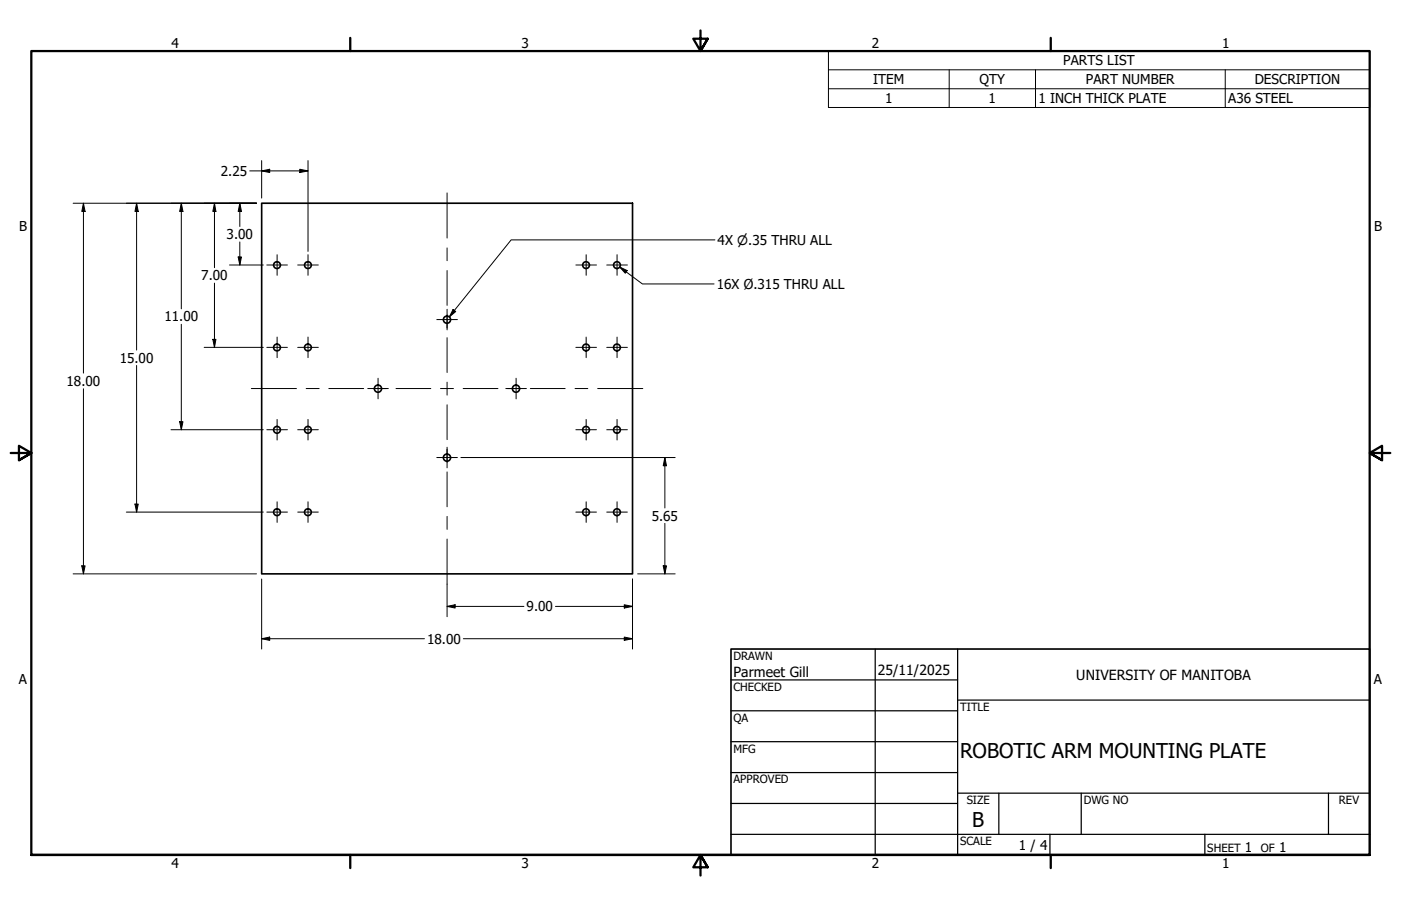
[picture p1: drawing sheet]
<svg xmlns="http://www.w3.org/2000/svg" width="432mm" height="279mm" viewBox="0 0 432 279" stroke-linecap="round" stroke-linejoin="round" font-family="sans-serif">
<!-- layer: Visible (ANSI) -->
<g fill="none" stroke="#000" stroke-width=".51">
<path d="M80.6 62.7h114.3v114.3h-114.3z"/>
<circle cx="85.4" cy="81.8" r="1.05"/>
<circle cx="94.9" cy="81.8" r="1.05"/>
<circle cx="137.8" cy="98.6" r="1.11"/>
<circle cx="180.6" cy="81.8" r="1.05"/>
<circle cx="190.2" cy="81.8" r="1.05"/>
<circle cx="85.4" cy="107.2" r="1.05"/>
<circle cx="94.9" cy="107.2" r="1.05"/>
<circle cx="116.5" cy="119.9" r="1.11"/>
<circle cx="159" cy="119.9" r="1.11"/>
<circle cx="180.6" cy="107.2" r="1.05"/>
<circle cx="190.2" cy="107.2" r="1.05"/>
<circle cx="85.4" cy="132.6" r="1.05"/>
<circle cx="94.9" cy="132.6" r="1.05"/>
<circle cx="180.6" cy="132.6" r="1.05"/>
<circle cx="190.2" cy="132.6" r="1.05"/>
<circle cx="85.4" cy="158" r="1.05"/>
<circle cx="94.9" cy="158" r="1.05"/>
<circle cx="137.8" cy="141.1" r="1.11"/>
<circle cx="180.6" cy="158" r="1.05"/>
<circle cx="190.2" cy="158" r="1.05"/>
</g>
<!-- layer: Symbol (ANSI) -->
<path d="M255.3 21.5v-5.8h166.8v5.8M255.3 21.5h166.8v5.9M255.3 21.5v11.6h166.8v-5.7M255.3 27.4h166.8M292.5 21.5v11.6M319.2 21.5v11.6M377.6 21.5v11.6" fill="none" stroke="#000" stroke-width=".31"/>
<!-- layer: Border (ANSI) -->
<path d="M107.9 11.7v4M215.9 9.4v6.3l-2.2-3.8h4.4l-2.2 3.8 2.2-3.8M323.8 11.7v4M3.3 139.7h6.4l-3.9-2.2v4.4l3.9-2.2-3.9 2.2M428.5 139.7h-6.4l3.9-2.2v4.4l-3.9-2.2 3.9 2.2M9.7 263.7v-248h412.4v248h-412.4h412.4M107.9 263.7v4M218.1 267.5l-2.2-3.8 2.2 3.8h-4.4l2.2-3.8v6.3M323.8 263.7v4" fill="none" stroke="#000" stroke-width=".7"/>
<!-- layer: Title (ANSI) -->
<g fill="none" stroke="#000" stroke-width=".38">
<path d="M225.3 209.7h69.8M225.3 219.2h69.8M269.7 200.2v63.5M295.1 215.9h127M295.1 200.2v63.5M225.3 228.7h69.8M225.3 238.3h69.8M225.3 257.3h196.8M225.3 247.8h69.8M295.1 244.6h127M307.8 244.6v12.7M323.6 257.3v6.4"/>
<path d="M333.2 244.6v12.7M371.3 257.3v6.4M409.4 244.6v12.7"/>
</g>
<path d="M225.3 200.2h196.8v63.5h-196.8z" fill="none" stroke="#000" stroke-width=".51"/>
<!-- layer: Centerline (ANSI) -->
<g fill="none" stroke="#000" stroke-width=".31">
<path d="M137.8 59.5v13.9M137.8 76.5v3.9M137.8 83.4v10.8M137.8 97.2v4M77.5 119.8h13.9M94.4 119.8h4M101.3 119.8h10.8M115.1 119.8h4M122 119.8h10.8M135.8 119.8h4M137.8 104.1v10.8M137.8 117.9v4"/>
<path d="M142.7 119.8h10.8M156.5 119.8h4M163.4 119.8h10.8M177.2 119.8h4M184.2 119.8h13.9M137.8 124.8v10.8M137.8 138.6v4M137.8 145.5v10.8M137.8 159.3v4M137.8 166.2v13.9"/>
</g>
<!-- layer: Dimension (ANSI) -->
<g fill="none" stroke="#000" stroke-width=".31">
<path d="M77 52.7h17.9M80.6 52.7l2.5-.5v1zM80.6 49.5v11.6M92.4 52.2l2.5 .5-2.5 .5zM94.9 49.5v28M22.5 62.7h56.6M25.7 62.7l.5 2.5h-1zM25.7 62.7v52.4M42.1 62.7l.5 2.5h-1zM42.1 62.7v45.2M55.9 62.7l.5 2.5h-1zM55.9 62.7v32.5"/>
<path d="M66.1 62.7l.4 2.5h-.9zM66.1 62.7v19.8M73.4 79.2h1l-.5 2.5zM73.9 62.7l.5 2.5h-1zM73.9 62.7v7.1M73.9 74.6v7.1M220.3 74h-62.8l-19 23.7M66.1 87.3v19.8M70.7 81.7h10.5M139.6 95.4l.9 .7-2 1.6zM191 82.4l2.3 1-.6 .9zM191 82.4l7 5.2h22.1"/>
<path d="M25.7 119.9v57.1M42.1 112.7v45.2M55.9 100v32.5M62.9 107.1h18.3M65.6 104.6h.9l-.4 2.5zM52.7 132.5h28.5M55.4 130h1l-.5 2.5zM38.9 157.9h42.3M41.6 155.4h1l-.5 2.5zM142 141.1h66.1M204.9 141.1l.5 2.5h-1zM204.9 141.1v15.6"/>
<path d="M22.5 177h56.6M25.2 174.5h1l-.5 2.5zM80.6 178.6v21.6M194.9 178.6v21.6M196.5 177h11.6M204.4 174.5h1l-.5 2.5zM204.9 161.4v15.6M80.6 197l2.5-.5v1zM80.6 197h50.2M137.8 187l2.5-.5v1zM137.8 187h23.7M137.8 180.1v10.1"/>
<path d="M142.8 197h52.1M171.2 187h23.7M192.4 196.5l2.5 .5-2.5 .5zM192.4 186.5l2.5 .5-2.5 .5z"/>
</g>
<g fill="#000">
<path d="M80.6 52.7l2.5-.5v1zM92.4 52.2l2.5 .5-2.5 .5zM25.7 62.7l.5 2.5h-1zM42.1 62.7l.5 2.5h-1zM55.9 62.7l.5 2.5h-1zM66.1 62.7l.4 2.5h-.9zM73.4 79.2h1l-.5 2.5zM73.9 62.7l.5 2.5h-1zM139.6 95.4l.9 .7-2 1.6zM191 82.4l2.3 1-.6 .9zM65.6 104.6h.9l-.4 2.5zM55.4 130h1l-.5 2.5z"/>
<path d="M41.6 155.4h1l-.5 2.5zM204.9 141.1l.5 2.5h-1zM25.2 174.5h1l-.5 2.5zM204.4 174.5h1l-.5 2.5zM80.6 197l2.5-.5v1zM137.8 187l2.5-.5v1zM192.4 196.5l2.5 .5-2.5 .5zM192.4 186.5l2.5 .5-2.5 .5z"/>
</g>
<!-- layer: Center Mark (ANSI) -->
<g fill="none" stroke="#000" stroke-width=".31">
<path d="M85.4 78.5v6.4M94.9 78.5v6.4M180.7 78.5v6.4M190.2 78.5v6.4M82.2 81.7h6.4M91.8 81.7h6.3M134.6 98.6h6.4M137.8 95.4v6.3M177.5 81.7h6.3M187 81.7h6.4M82.2 107.1h6.4M85.4 103.9v6.4"/>
<path d="M91.8 107.1h6.3M94.9 103.9v6.4M113.3 119.8h6.4M116.5 116.6v6.4M155.9 119.8h6.3M159.1 116.6v6.4M177.5 107.1h6.3M180.7 103.9v6.4M187 107.1h6.4M190.2 103.9v6.4M82.2 132.5h6.4M85.4 129.3v6.4"/>
<path d="M91.8 132.5h6.3M94.9 129.3v6.4M137.8 137.9v6.4M177.5 132.5h6.3M180.7 129.3v6.4M187 132.5h6.4M190.2 129.3v6.4M82.2 157.9h6.4M85.4 154.7v6.4M91.8 157.9h6.3M94.9 154.7v6.4M134.6 141.1h6.4"/>
<path d="M177.5 157.9h6.3M180.7 154.7v6.4M187 157.9h6.4M190.2 154.7v6.4"/>
</g>
<g font-size="6.3">
<text x="295.9" y="233.6">ROBOTIC ARM MOUNTING PLATE</text>
<text x="299.7" y="255.1">B</text>
</g>
<g font-size="4.3">
<text x="226.1" y="208.9">Parmeet Gill</text>
<text x="270.5" y="208.2">25/11/2025</text>
<text x="331.7" y="209.6">UNIVERSITY OF MANITOBA</text>
</g>
<g font-size="4.2">
<text x="52.8" y="14.7">4</text>
<text x="160.8" y="14.7">3</text>
<text x="268.7" y="14.7">2</text>
<text x="376.7" y="14.7">1</text>
<text x="327.7" y="20.2">PARTS LIST</text>
<text x="269.1" y="26">ITEM</text>
<text x="301.9" y="26">QTY</text>
<text x="334.7" y="26">PART NUMBER</text>
<text x="386.8" y="26">DESCRIPTION</text>
<text x="272.8" y="31.8">1</text>
<text x="304.7" y="31.8">1</text>
<text x="320" y="31.8">1 INCH THICK PLATE</text>
<text x="378.5" y="31.8">A36 STEEL</text>
<text x="68.1" y="54.2">2.25</text>
<text x="5.9" y="71.4">B</text>
<text x="423.5" y="71.4">B</text>
<text x="69.8" y="73.7">3.00</text>
<text x="221.2" y="75.4">4X ⌀.35 THRU ALL</text>
<text x="62" y="86.4">7.00</text>
<text x="220.9" y="89.1">16X Ø.315 THRU ALL</text>
<text x="50.7" y="99.1">11.00</text>
<text x="36.9" y="111.8">15.00</text>
<text x="20.5" y="119">18.00</text>
<text x="200.9" y="160.6">5.65</text>
<text x="162.3" y="188.5">9.00</text>
<text x="131.6" y="198.5">18.00</text>
<text x="5.8" y="211.1">A</text>
<text x="423.4" y="211.1">A</text>
<text x="314" y="262.3">1 / 4</text>
<text x="383.7" y="262.8">1</text>
<text x="394.2" y="262.8">1</text>
<text x="52.8" y="267.7">4</text>
<text x="160.8" y="267.7">3</text>
<text x="268.7" y="267.7">2</text>
<text x="376.7" y="267.7">1</text>
</g>
<g font-size="3.5">
<text x="226.1" y="203.5">DRAWN</text>
<text x="226.1" y="213">CHECKED</text>
<text x="295.9" y="219.2">TITLE</text>
<text x="226.1" y="222.6">QA</text>
<text x="226.1" y="232.1">MFG</text>
<text x="226.1" y="241.6">APPROVED</text>
<text x="297.9" y="248">SIZE</text>
<text x="334" y="248">DWG NO</text>
<text x="412.7" y="247.9">REV</text>
<text x="295.9" y="260.7">SCALE</text>
<text x="372.1" y="262.8">SHEET</text>
<text x="388.6" y="262.8">OF</text>
</g>
</svg>
